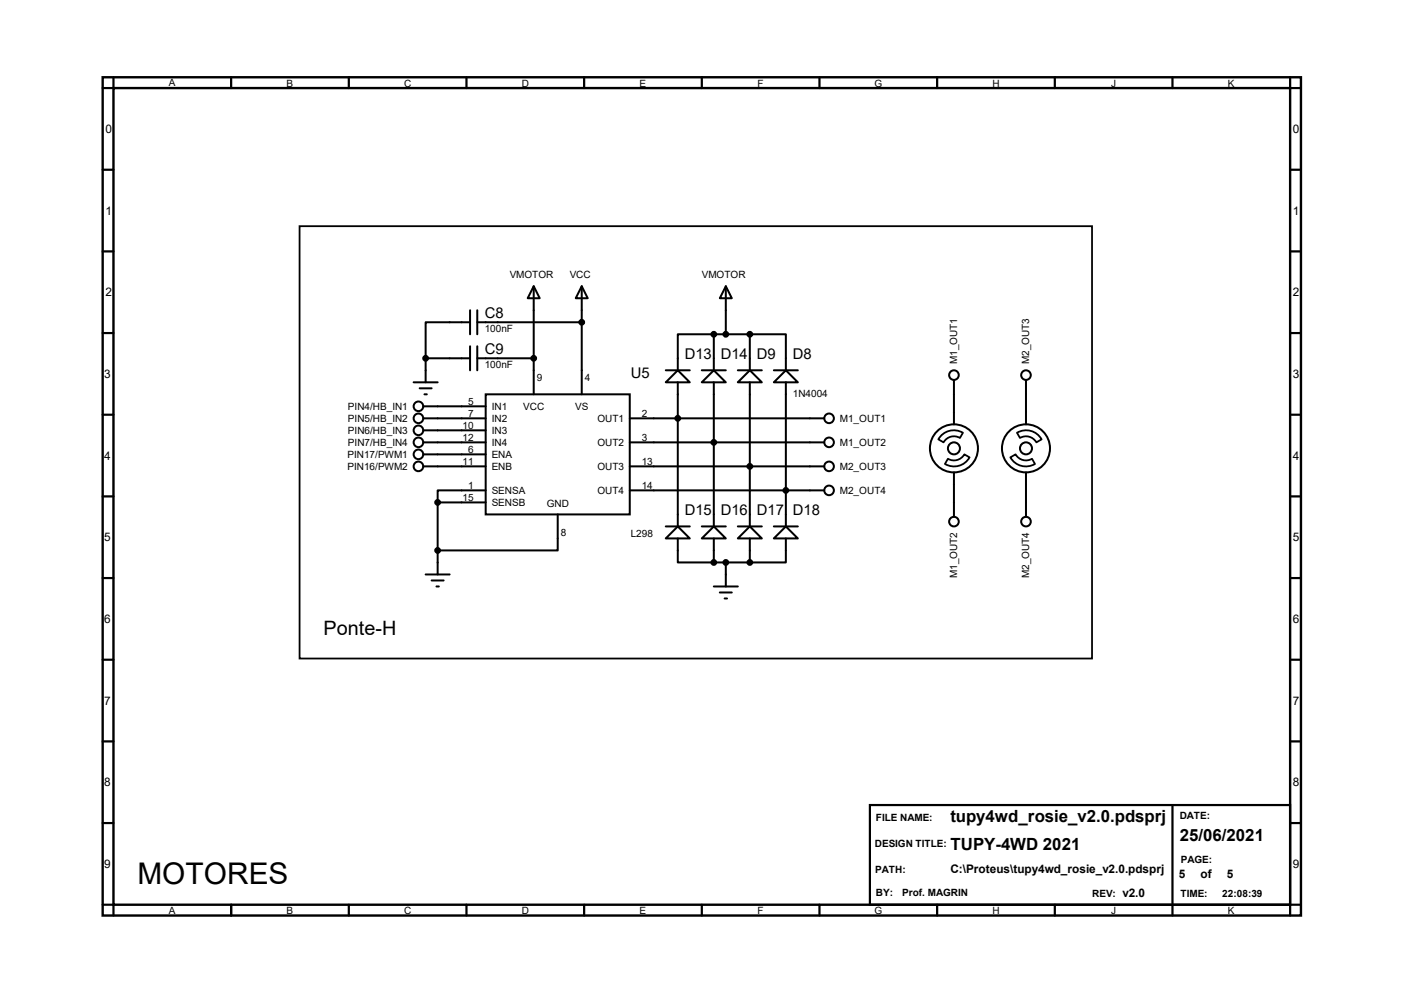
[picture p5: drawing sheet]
<svg xmlns="http://www.w3.org/2000/svg" width="297mm" height="210mm" viewBox="0 0 297 210" stroke-linecap="round" stroke-linejoin="round" font-family="sans-serif">
<path d="M21.7 16.3h253.5v177.3h-253.5zM24 18.6h248.9v172.7h-248.9z" fill="none" stroke="#000" stroke-width=".51"/>
<g fill="none" stroke="#000" stroke-width=".47">
<path d="M24 16.3v2.3h-2.3M48.9 16.3v2.3M73.8 16.3v2.3M98.7 16.3v2.3M123.6 16.3v2.3M148.5 16.3v2.3M173.4 16.3v2.3M198.2 16.3v2.3M223.1 16.3v2.3M248 16.3v2.3M272.9 16.3v2.3h2.3M21.7 35.9h2.3"/>
<path d="M272.9 35.9h2.3M21.7 53.2h2.3M272.9 53.2h2.3M21.7 70.4h2.3M272.9 70.4h2.3M21.7 87.7h2.3M272.9 87.7h2.3M21.7 105h2.3M272.9 105h2.3M21.7 122.3h2.3M21.7 139.5h2.3M272.9 122.3h2.3"/>
<path d="M272.9 139.5h2.3M21.7 156.8h2.3M272.9 156.8h2.3M21.7 174.1h2.3M184 170.3h88.9v21h-88.9zM248 170.3v23.3M272.9 174.1h2.3M21.7 191.3h2.3v2.3M48.9 191.3v2.3M73.8 191.3v2.3M98.7 191.3v2.3M123.6 191.3v2.3"/>
<path d="M148.5 191.3v2.3M173.4 191.3v2.3M198.2 191.3v2.3M223.1 191.3v2.3M275.2 191.3h-2.3v2.3"/>
</g>
<g fill="none" stroke="#000" stroke-width=".42">
<path d="M90 75.8h9.4M90 75.8v5.1M99.4 68.2h-9.4v7.6M99.4 65.6v5.1M99.4 73.2v5.1M101 75.8h11.9M101 68.2h22.1M101 65.6v5.1M101 73.2v5.1M112.9 60.5l1.3 2.6h-2.6zM112.9 60.5v22.9M123.1 60.5l1.2 2.6h-2.5z"/>
<path d="M123.1 60.5v22.9M140.8 78.3h5.1M143.4 78.3l2.5 2.6h-5.1zM148.5 78.3h5M151 78.3l2.5 2.6h-5zM151 70.7h-7.6v7.6M151 70.7h7.6M151 70.7v7.6M153.5 60.5l1.3 2.6h-2.5zM153.5 60.5v10.2M156.1 78.3h5.1M158.6 70.7h7.6v7.6"/>
<path d="M158.6 70.7v7.6M163.7 78.3h5.1M87.5 80.9h5.1M88.8 82.1h2.5M89.5 88.5h13.2M89.5 93.6h13.2M89.5 98.6h13.2M89.5 85.9h13.2M89.5 91h13.2M89.5 96.1h13.2M89.8 83.4h.5M102.7 83.4h30.5v25.4h-30.5z"/>
<path d="M133.2 88.5h41.2M133.2 93.6h41.2M133.2 98.6h41.2M143.4 80.9v30.4M151 80.9v30.4M156.1 80.9l2.5-2.6 2.6 2.6zM158.6 80.9v30.4M163.7 80.9l2.5-2.6 2.6 2.6zM166.2 80.9v30.4M201.8 80.3v9.4M201.8 99.9v9.4M217 80.3v9.4"/>
<path d="M217 99.9v9.4M92.6 106.3h10.1M92.6 106.3v15.2M102.7 103.7h-10.1v2.6M118 108.8v7.6h-25.4M133.2 103.7h41.2M140.8 111.3h5.1M143.4 111.3l2.5 2.6h-5.1zM143.4 113.9v5.1h7.6M148.5 111.3h5M151 111.3l2.5 2.6h-5zM151 113.9v5.1"/>
<path d="M151 119h7.6M153.5 119v5M156.1 113.9l2.5-2.6 2.6 2.6zM156.1 111.3h5.1M158.6 113.9v5.1M163.7 113.9l2.5-2.6 2.6 2.6zM163.7 111.3h5.1M166.2 113.9v5.1h-7.6M90 121.5h5.1M91.3 122.8h2.6M92.3 124h.5M151 124h5.1"/>
<path d="M152.3 125.3h2.5M153.3 126.6h.5"/>
<circle cx="201.8" cy="79.3" r="1.02"/>
<circle cx="217" cy="79.3" r="1.02"/>
<circle cx="88.5" cy="85.9" r="1.02"/>
<circle cx="88.5" cy="91" r="1.02"/>
<circle cx="88.5" cy="98.6" r="1.02"/>
<circle cx="88.5" cy="88.5" r="1.02"/>
<circle cx="88.5" cy="93.6" r="1.02"/>
<circle cx="88.5" cy="96.1" r="1.02"/>
<circle cx="175.4" cy="93.6" r="1.02"/>
<circle cx="175.4" cy="88.5" r="1.02"/>
<circle cx="175.4" cy="98.6" r="1.02"/>
<circle cx="201.8" cy="94.8" r="5.1"/>
<circle cx="201.8" cy="94.8" r="1.27"/>
<circle cx="217" cy="94.8" r="5.1"/>
<circle cx="217" cy="94.8" r="1.27"/>
<circle cx="175.4" cy="103.7" r="1.02"/>
<circle cx="201.8" cy="110.3" r="1.02"/>
<circle cx="217" cy="110.3" r="1.02"/>
</g>
<g fill="#000" stroke="#000" stroke-width=".42">
<circle cx="90" cy="75.8" r=".51"/>
<circle cx="112.9" cy="75.8" r=".51"/>
<circle cx="123.1" cy="68.2" r=".51"/>
<circle cx="151" cy="70.7" r=".51"/>
<circle cx="153.5" cy="70.7" r=".51"/>
<circle cx="158.6" cy="70.7" r=".51"/>
<circle cx="143.4" cy="88.5" r=".51"/>
<circle cx="151" cy="93.6" r=".51"/>
<circle cx="158.6" cy="98.6" r=".51"/>
<circle cx="92.6" cy="116.4" r=".51"/>
<circle cx="92.6" cy="106.3" r=".51"/>
<circle cx="151" cy="119" r=".51"/>
<circle cx="153.5" cy="119" r=".51"/>
<circle cx="158.6" cy="119" r=".51"/>
<circle cx="166.2" cy="103.7" r=".51"/>
</g>
<path d="M63.4 47.8h167.6v91.5h-167.6zM199 92.3a3.8 3.8 0 0 1 4.7-.8l-.6 1.1a2.51 2.51 0 0 0-3.5 1l-1.1-.7zM200.5 97a2.51 2.51 0 0 0 3.5-.9l1.1 .6a3.8 3.8 0 0 1-5.2 1.4zM213.7 96.7l1.1-.6a2.52 2.52 0 0 0 3.5 .9l.6 1.1a3.8 3.8 0 0 1-5.2-1.4zM215.1 91.5a3.8 3.8 0 0 1 5.2 1.4l-1.1 .7a2.52 2.52 0 0 0-3.4-1z" fill="none" stroke="#000" stroke-width=".38"/>
<text font-size="6.3" x="29.1" y="186.9">MOTORES</text>
<text font-size="4.2" x="68.5" y="134.2">Ponte-H</text>
<g font-size="3.6">
<text x="201" y="173.9">tupy4wd_rosie_v2.0.pdsprj</text>
<text x="201" y="179.7">TUPY-4WD 2021</text>
<text x="249.6" y="178">25/06/2021</text>
</g>
<g font-size="3.1">
<text x="102.5" y="67.3">C8</text>
<text x="102.5" y="74.9">C9</text>
<text x="144.9" y="75.9">D13</text>
<text x="152.5" y="75.9">D14</text>
<text x="160.1" y="75.9">D9</text>
<text x="167.7" y="75.9">D8</text>
<text x="133.4" y="80">U5</text>
<text x="144.9" y="108.9">D15</text>
<text x="152.5" y="108.9">D16</text>
<text x="160.1" y="108.9">D17</text>
<text x="167.7" y="108.9">D18</text>
</g>
<g font-size="2.5">
<text x="22.3" y="28.2">0</text>
<text x="273.5" y="28.2">0</text>
<text x="22.3" y="45.4">1</text>
<text x="273.5" y="45.4">1</text>
<text x="22.3" y="62.7">2</text>
<text x="273.5" y="62.7">2</text>
<text x="22.1" y="80">3</text>
<text x="273.5" y="80">3</text>
<text x="22.1" y="97.2">4</text>
<text x="273.5" y="97.2">4</text>
<text x="22.1" y="114.5">5</text>
<text x="273.5" y="114.5">5</text>
<text x="22.1" y="131.8">6</text>
<text x="273.5" y="131.8">6</text>
<text x="22.1" y="149.1">7</text>
<text x="273.5" y="149.1">7</text>
<text x="22.1" y="166.3">8</text>
<text x="273.5" y="166.3">8</text>
<text x="22.1" y="183.6">9</text>
<text x="201" y="184.7">C:\Proteus\tupy4wd_rosie_v2.0.pdsprj</text>
<text x="249.4" y="185.7">5</text>
<text x="254" y="185.7">of</text>
<text x="259.5" y="185.7">5</text>
<text x="273.5" y="183.6">9</text>
<text x="237.4" y="189.7">v2.0</text>
</g>
<g font-size="2.1">
<text x="35.7" y="18.1">A</text>
<text x="60.6" y="18.4">B</text>
<text x="85.5" y="18.4">C</text>
<text x="110.4" y="18.4">D</text>
<text x="135.3" y="18.4">E</text>
<text x="160.3" y="18.4">F</text>
<text x="185" y="18.4">G</text>
<text x="209.9" y="18.4">H</text>
<text x="235.1" y="18.4">J</text>
<text x="259.7" y="18.4">K</text>
<text x="107.8" y="58.8">VMOTOR</text>
<text x="120.5" y="58.8">VCC</text>
<text x="148.5" y="58.8">VMOTOR</text>
<text x="102.5" y="70.3">100nF</text>
<text x="102.5" y="77.9">100nF</text>
<text x="202.5" y="77" transform="rotate(-90 202.5 77)">M1_OUT1</text>
<text x="217.7" y="77" transform="rotate(-90 217.7 77)">M2_OUT3</text>
<text x="113.5" y="80.5">9</text>
<text x="123.7" y="80.5">4</text>
<text x="167.7" y="83.9">1N4004</text>
<text x="73.6" y="86.7">PIN4/HB_IN1</text>
<text x="73.6" y="89.2">PIN5/HB_IN2</text>
<text x="99" y="85.6">5</text>
<text x="99" y="88.1">7</text>
<text x="104" y="86.7">IN1</text>
<text x="104" y="89.2">IN2</text>
<text x="110.7" y="86.6">VCC</text>
<text x="121.7" y="86.6">VS</text>
<text x="126.4" y="89.2">OUT1</text>
<text x="135.8" y="88.1">2</text>
<text x="177.7" y="89.2">M1_OUT1</text>
<text x="73.6" y="91.8">PIN6/HB_IN3</text>
<text x="73.6" y="94.3">PIN7/HB_IN4</text>
<text x="97.9" y="90.6">10</text>
<text x="97.9" y="93.2">12</text>
<text x="99" y="95.7">6</text>
<text x="104" y="91.8">IN3</text>
<text x="104" y="94.3">IN4</text>
<text x="126.4" y="94.3">OUT2</text>
<text x="135.8" y="93.2">3</text>
<text x="177.7" y="94.3">M1_OUT2</text>
<text x="73.5" y="96.9">PIN17/PWM1</text>
<text x="73.5" y="99.4">PIN16/PWM2</text>
<text x="97.9" y="98.3">11</text>
<text x="104" y="96.9">ENA</text>
<text x="104" y="99.4">ENB</text>
<text x="126.4" y="99.4">OUT3</text>
<text x="135.8" y="98.3">13</text>
<text x="177.7" y="99.4">M2_OUT3</text>
<text x="97.9" y="105.9">15</text>
<text x="99" y="103.3">1</text>
<text x="104" y="104.5">SENSA</text>
<text x="104" y="107">SENSB</text>
<text x="115.7" y="107.1">GND</text>
<text x="126.4" y="104.5">OUT4</text>
<text x="135.8" y="103.3">14</text>
<text x="177.7" y="104.5">M2_OUT4</text>
<text x="118.6" y="113.3">8</text>
<text x="133.4" y="113.5">L298</text>
<text x="202.5" y="122.3" transform="rotate(-90 202.5 122.3)">M1_OUT2</text>
<text x="217.7" y="122.3" transform="rotate(-90 217.7 122.3)">M2_OUT4</text>
<text x="185.3" y="173.7">FILE NAME:</text>
<text x="249.6" y="173.2">DATE:</text>
<text x="185.1" y="179.2">DESIGN TITLE:</text>
<text x="185.1" y="184.5">PATH:</text>
<text x="249.8" y="182.6">PAGE:</text>
<text x="185.3" y="189.5">BY:</text>
<text x="190.9" y="189.5">Prof. MAGRIN</text>
<text x="231.1" y="189.6">REV:</text>
<text x="249.7" y="189.6">TIME:</text>
<text x="258.6" y="189.6">22:08:39</text>
<text x="35.7" y="193.4">A</text>
<text x="60.6" y="193.4">B</text>
<text x="85.5" y="193.4">C</text>
<text x="110.4" y="193.4">D</text>
<text x="135.3" y="193.4">E</text>
<text x="160.3" y="193.4">F</text>
<text x="185" y="193.4">G</text>
<text x="209.9" y="193.4">H</text>
<text x="235.1" y="193.4">J</text>
<text x="259.7" y="193.4">K</text>
</g>
</svg>
